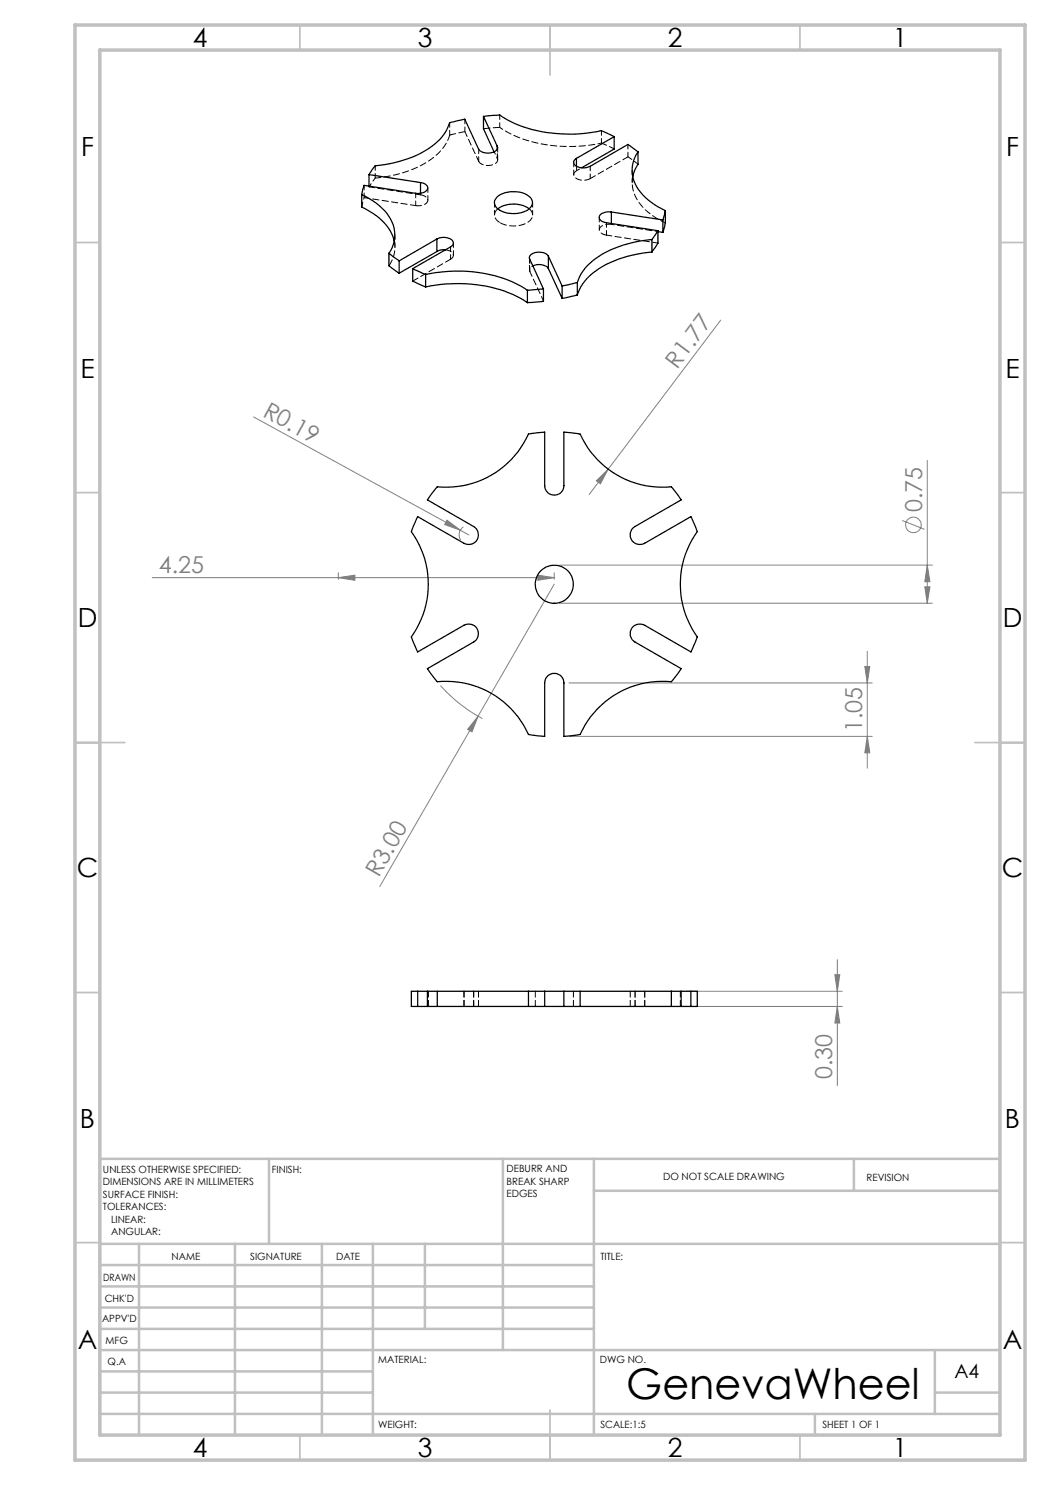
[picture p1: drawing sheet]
<svg xmlns="http://www.w3.org/2000/svg" width="210mm" height="297mm" viewBox="0 0 210 297" stroke-linecap="round" stroke-linejoin="round" font-family="sans-serif">
<g fill="none" stroke="#808080" stroke-width=".2">
<path d="M144.1 64l-22.5 29.8M50.7 83.4l41.4 22.6M119.3 96.2l2.3-2.4-1.5 3zM121.6 93.8l-3.8 5.1M185.5 92.1v28.5M30.4 115.5h80.4M67.7 115.5l3.3-.5v1.1zM67.7 114.5v1.3M89.4 104l2.7 2-3.2-1.1zM92.1 106l1.7 1M92.7 105.4a2 2 0 0 0-.6 2.6M107.6 115l3.2 .5-3.2 .6z"/>
<path d="M110.8 116.8l-15.2 26.5M110.8 114.5v1.3M111.9 113h74.6M180.4 104.1l4.5 1.8M185 117.4h1l-.5 3.2zM185.5 113l.5 3.3h-1zM88.1 137.1a30.5 30.5 0 0 0 8.4 6.6M111.9 120.6h74.6M113.8 136.6h60.6M173 133.3h1l-.5 3.3zM173.5 130.2v23.4M95.6 143.3l-1.2 3.1-.9-.5z"/>
<path d="M95.6 143.3l-19.6 34M113.8 147.3h60.6M173.5 147.3l.5 3.3h-1zM137.2 198.3h31.3M167 194.9h1l-.5 3.4zM167.5 191.9v25.2M84.6 201.3h83.9M167.5 201.3l.5 3.3h-1z"/>
<circle cx="182.7" cy="105" r="1.56"/>
</g>
<g fill="none" stroke="#c0c0c0" stroke-width=".35">
<path d="M60 5v5M110 5v10M160 5v5M15 48.5h5M200 48.5h5M15 98.5h5M200 98.5h5M15 148.5h10M195 148.5h10M15 198.5h5M200 198.5h5M15 248.5h5"/>
<path d="M200 248.5h5M60 287v5M110 282v10M160 287v5"/>
</g>
<g fill="none" stroke="#c0c0c0" stroke-width=".5">
<path d="M53.8 231.8v17M100.6 231.8v38.2M118.8 231.8v55.2M118.8 238.2h81.2M170.8 231.8v6.4M200 231.8h-180v55.2M20 248.8h180M20 257.3h98.8M20 253h98.8M27.8 248.8v38.2M47 248.8v38.2M64.4 248.8v38.2"/>
<path d="M74.6 248.8v38.2M85 248.8v17M20 265.8h98.8M20 261.5h98.8M20 278.5h54.6M20 274.3h54.6M20 270h180M187 278.5h13M187 270v12.8M20 282.8h180M163 282.8v4.2"/>
</g>
<path d="M15 5h190v287h-190zM20 10h180v277h-180z" fill="none" stroke="#c0c0c0" stroke-width=".7"/>
<g fill="#808080">
<path d="M89.4 104l2.7 2-3.2-1.1z"/>
<path d="M119.3 96.2l2.3-2.4-1.5 3z"/>
<path d="M95.6 143.3l-1.2 3.1-.9-.5z"/>
<path d="M67.7 115.5l3.3-.5v1.1zM107.6 115l3.2 .5-3.2 .6z"/>
<path d="M167 194.9h1l-.5 3.4zM167.5 201.3l.5 3.3h-1zM185.5 113l.5 3.3h-1zM185 117.4h1l-.5 3.2zM173 133.3h1l-.5 3.3zM173.5 147.3l.5 3.3h-1z"/>
</g>
<g fill="none" stroke="#000" stroke-width=".25">
<path d="M72.4 38.9a11.2 11.2 0 0 1 6.4 6.5 6.3 6.3 0 0 1-1 5.3M72.4 38.9v2.5a11.1 11.1 0 0 1 6.4 6.5v.3M73.8 34.9l10.3 1.6M73.8 34.9v2.3M84.1 36.5a1.22 1.22 0 0 1 1.4 1.3 2.21 2.21 0 0 1-2.4 .9l-10.3-1.6-.4 1.8M84.1 36.5v2.2M96.7 23.3l3.2-.3a24.9 24.9 0 0 0 15.4 3.8l4-.5a2.51 2.51 0 0 1 2.3 .4l1.2 .6M96.7 23.3l2.7 5.9M96.7 23.3v2.4l2.1 4.7M99.4 29.2a1.15 1.15 0 0 1-1.3 1.4 2.44 2.44 0 0 1-2.4-.8l-2.7-6-3.1 .7a10.5 10.5 0 0 1-5.8 6.2 25.4 25.4 0 0 1-9.1 2.5l-1.2 1.7M99.4 29.2v.6M99.5 39.3a5.6 5.6 0 0 1 6.6 .2 1.59 1.59 0 0 1-.6 2.5 5.6 5.6 0 0 1-6.3-.6 1.43 1.43 0 0 1 .3-2.1z"/>
<path d="M115.3 31.7v1.6M122.8 27.3l-7.5 4.4M122.8 27.3v2.5l-6.5 3.7M127.6 30.4l-2-1.5-7.6 4.4a2.67 2.67 0 0 1-3.2-.5v-.6l.5-.5M127.6 30.4a6.8 6.8 0 0 0 1.4 9.1l1.8 1.4 2.3 1.2M127.6 30.4v2.5l-.6 1.1-.5 1.3M77.8 50.7l2 1.5M77.8 50.7v2.5l2 1.4M79.8 52.2v2.4M82.5 53.7l2.6 1.2M82.5 53.7v2.5l2.6 1.2M85.1 54.9a27.9 27.9 0 0 1 19.7 2.7l.7 .5"/>
<path d="M85.1 57.4a28.6 28.6 0 0 1 19 2.3l1.4 .8M85.1 54.9v2.5M87.4 47.8a2.63 2.63 0 0 1 3.2 .5l.1 .4-.4 .5-7.8 4.5M87.4 47.8l-7.6 4.4M87.4 47.8v2.5M87.4 50.3l-7.6 4.3M89 50h-.8l-.8 .3M99.6 41.8a5.6 5.6 0 0 1 6.2 0M105.5 58.1v2.4M106.6 53.2a2.66 2.66 0 0 1 3.1 .5M108.7 57.8l-3.2 .3M108.7 57.8v2.5l-3.2 .2"/>
<path d="M109.7 51.3a2.55 2.55 0 0 0-3.8 0v.5l2.8 6M109.7 51.3l2.7 5.9M109.7 51.3v2.4M109.7 53.7l2.7 6M112.4 57.2v2.5M115.5 56.5l-3.1 .7M115.5 59l-3.1 .7M115.5 56.5v2.5M122.3 42.4a2.16 2.16 0 0 0-2.5 1 1.35 1.35 0 0 0 1.5 1.2l10.3 1.5M122.3 42.4l10.3 1.6M122.3 42.4v2.3M130.4 47.9a20.9 20.9 0 0 0-13 5.3l-1.2 1.6-.7 1.7"/>
<path d="M130.4 50.4a21.5 21.5 0 0 0-12.4 4.7l-1.8 2.2-.7 1.7M130.4 47.9v2.5M131.6 46.1l-1.2 1.8M131.6 46.1v2.5l-1.2 1.8M131.6 46.3l1 .2M132.6 44v2.5M133.1 42.1l-.5 1.9M133.1 42.1v2.5l-.5 1.9M87.5 97.4a18.1 18.1 0 0 0 18.2-10.6l3.2-.4v10.7a1.92 1.92 0 0 0 2 1.9 1.92 1.92 0 0 0 1.9-1.9v-10.7l3.2 .4a18.1 18.1 0 0 0 18.3 10.6l1.9 2.6-9.2 5.3a1.94 1.94 0 0 0-.7 2.6 1.94 1.94 0 0 0 2.6 .8l9.3-5.4 1.3 3a18.1 18.1 0 0 0 0 21.1l-1.3 3-9.3-5.3a1.94 1.94 0 0 0-2.6 .7 1.94 1.94 0 0 0 .7 2.6l9.2 5.3-1.9 2.6a18.1 18.1 0 0 0-18.3 10.6l-3.2 .4v-10.7a1.92 1.92 0 0 0-1.9-1.9 1.92 1.92 0 0 0-2 1.9v10.7l-3.2-.4a18.1 18.1 0 0 0-18.2-10.6l-2-2.6 9.2-5.3a1.94 1.94 0 0 0 .7-2.6 1.94 1.94 0 0 0-2.6-.7l-9.3 5.3-1.2-3a18.1 18.1 0 0 0 0-21.1l1.2-3 9.3 5.4a1.94 1.94 0 0 0 2.6-.8 1.94 1.94 0 0 0-.7-2.6l-9.2-5.3zM83.5 198.3h-1.2v3h1.2M83.5 198.3v3M83.5 198.3h2"/>
<path d="M85.5 198.3h2M85.5 198.3v3M87.5 198.3h18.2M87.5 198.3v3M105.7 198.3h3.2M105.7 198.3v3M108.9 198.3h3.9M108.9 198.3v3M112.8 198.3h3.2M112.8 198.3v3M116 198.3h18.3M116 198.3v3"/>
<path d="M134.3 198.3h1.9M134.3 198.3v3M136.2 198.3v3M136.2 198.3h2M138.2 198.3h1.3v3h-1.3M138.2 198.3v3M83.5 201.3h2M85.5 201.3h2M87.5 201.3h18.2M105.7 201.3h3.2M108.9 201.3h3.9M112.8 201.3h3.2"/>
<path d="M116 201.3h18.3M134.3 201.3h1.9M136.2 201.3h2"/>
<circle cx="110.9" cy="116.8" r="3.8"/>
</g>
<g fill="none" stroke="#000" stroke-width=".2" stroke-dasharray="1.3 .6" stroke-dashoffset=".1">
<path d="M84.1 39a1.24 1.24 0 0 1 1.4 1.3 2.25 2.25 0 0 1-2.4 .8M89.9 27a11 11 0 0 1-6.5 6.5 25.7 25.7 0 0 1-8.4 2.1M99.5 31.7a1.07 1.07 0 0 1-1.1 1.3 2.45 2.45 0 0 1-2.7-.7M118 35.7a2.61 2.61 0 0 1-3.2-.5v-.6l.5-.5M125.6 31.4l-7.6 4.3M90.1 51.8l-7.5 4.4M121.3 47a1.24 1.24 0 0 1-1.4-1.3 2.25 2.25 0 0 1 2.4-.8M92.8 198.2v3.1M94.7 198.2v3.1M107.1 198.2v3.1M126.1 198.2v3.1M127 198.2v3.1"/>
<path d="M128.9 198.2v3.1M136.1 198.2v3.1M85.7 201.3v-3.1M95.7 201.3v-3.1M114.7 201.3v-3.1"/>
</g>
<path d="M73.8 37.4l10.3 1.6M95.7 32.3l-2.7-6M122.9 29.8l-2.6-1.2M83.1 41.1l-10.3-1.6M131.6 48.6l-10.3-1.6M133.1 44.6a11.1 11.1 0 0 1-6.5-6.5l-.1-1.2 .1-1.6M108.7 60.2l-2.7-5.9" fill="none" stroke="#000" stroke-width=".2" stroke-dasharray="1.3 .6" stroke-dashoffset=".2"/>
<g fill="none" stroke="#000" stroke-width=".2" stroke-dasharray="1.3 .6" stroke-dashoffset=".3">
<path d="M72.8 37v2.5M75 33.1v2.5M83.1 38.6v2.5M89.9 24.5v2.5M93 23.8v2.5M95.7 29.8v2.5M99.5 32v-2.5M99.9 23v2.5M114.8 32.4v2.5M118 33.2v2.5M120.3 26.1v2.5M125.6 28.9v2.5"/>
<path d="M126.4 34.1v2.4M127.6 32.9l-2-1.5M79 49.4v-2.4M85.6 40v-2.4M90.1 49.4v2.4M90.7 51.1v-2.5M98.9 40.5v2.5M105.9 51.5v2.5M106 51.8v2.5M106.5 43v-2.5M119.9 43.5v2.4M121.3 44.5v2.5"/>
</g>
<path d="M98.8 30.3l.7 1.4M106 54.3v-.6l.6-.5M122.3 44.9l9.3 1.4" fill="none" stroke="#000" stroke-width=".2" stroke-dasharray="1.3 .6" stroke-dashoffset=".7"/>
<path d="M78.9 48.2a6.4 6.4 0 0 1-1.1 4.9M99.6 41.8a1.58 1.58 0 0 0-.7 1.5 1.58 1.58 0 0 0 1.1 1.3M100 44.6a5.4 5.4 0 0 0 6.2-.8 1.46 1.46 0 0 0-.3-2" fill="none" stroke="#000" stroke-width=".2" stroke-dasharray="1.3 .6" stroke-dashoffset="-.1"/>
<path d="M73.8 37.2v.2M84.1 38.6v.4M93 26.3l-3.1 .7M99.9 25.5l-3.2 .2M89.1 50a1.3 1.3 0 0 1 1.5 1.3l-.5 .5M122.3 44.7v.2" fill="none" stroke="#000" stroke-width=".2" stroke-dasharray="1.3 .6"/>
<path d="M72.8 39.5l-.4 1.9M99.5 29.8v1.9" fill="none" stroke="#000" stroke-width=".2" stroke-dasharray="1.3 .6" stroke-dashoffset="1"/>
<path d="M75 35.6l-1.2 1.8M115.3 33.2v.9" fill="none" stroke="#000" stroke-width=".2" stroke-dasharray="1.3 .6" stroke-dashoffset=".5"/>
<path d="M115.3 34.1l1.1-.6M120.3 28.6a27.9 27.9 0 0 1-19.7-2.7l-.7-.4" fill="none" stroke="#000" stroke-width=".2" stroke-dasharray="1.3 .6" stroke-dashoffset=".6"/>
<text font-size="8.5" x="125.3" y="279.7">GenevaWheel</text>
<g font-size="5.3">
<text x="38.5" y="9.5">4</text>
<text x="83.5" y="9.5">3</text>
<text x="133.6" y="9.5">2</text>
<text x="178.6" y="9.5">1</text>
<text x="16.2" y="31.3">F</text>
<text x="201.2" y="31.3">F</text>
<text x="16.1" y="75.5">E</text>
<text x="201.1" y="75.5">E</text>
<text x="15.5" y="125.5">D</text>
<text x="200.5" y="125.5">D</text>
<text x="15.4" y="175.5">C</text>
<text x="200.4" y="175.5">C</text>
<text x="16" y="225.5">B</text>
<text x="201" y="225.5">B</text>
<text x="15.5" y="269.8">A</text>
<text x="200.5" y="269.8">A</text>
<text x="38.5" y="291.5">4</text>
<text x="83.5" y="291.5">3</text>
<text x="133.6" y="291.5">2</text>
<text x="178.6" y="291.5">1</text>
</g>
<g font-size="4.7" fill="#808080">
<text x="135.4" y="73.9" transform="rotate(-53 135.4 73.9)">R1.77</text>
<text x="52.4" y="83.1" transform="rotate(29 52.4 83.1)">R0.19</text>
<text x="184.4" y="102.4" transform="rotate(-90 184.4 102.4)">0.75</text>
<text x="31.7" y="114.5">4.25</text>
<text x="172.5" y="146.5" transform="rotate(-90 172.5 146.5)">1.05</text>
<text x="75.7" y="175.7" transform="rotate(-60 75.7 175.7)">R3.00</text>
<text x="166.5" y="215.8" transform="rotate(-90 166.5 215.8)">0.30</text>
</g>
<text font-size="3.9" x="190.9" y="275.5">A4</text>
<g font-size="2">
<text x="20.6" y="234.6">UNLESS OTHERWISE SPECIFIED:</text>
<text x="20.6" y="237.1">DIMENSIONS ARE IN MILLIMETERS</text>
<text x="20.6" y="239.6">SURFACE FINISH:</text>
<text x="54.4" y="234.6">FINISH:</text>
<text x="101.3" y="234.5">DEBURR AND</text>
<text x="101.3" y="237">BREAK SHARP</text>
<text x="101.3" y="239.5">EDGES</text>
<text x="132.6" y="236">DO NOT SCALE DRAWING</text>
<text x="173.3" y="236.2">REVISION</text>
<text x="20.6" y="242.1">TOLERANCES:</text>
<text x="22.2" y="244.6">LINEAR:</text>
<text x="22.2" y="247.1">ANGULAR:</text>
<text x="34.3" y="252">NAME</text>
<text x="50" y="251.9">SIGNATURE</text>
<text x="67.2" y="251.9">DATE</text>
<text x="120.1" y="251.9">TITLE:</text>
<text x="20.6" y="256.1">DRAWN</text>
<text x="20.9" y="260.3">CHK'D</text>
<text x="20.4" y="264.4">APPV'D</text>
<text x="21.1" y="268.8">MFG</text>
<text x="21.5" y="273">Q.A</text>
<text x="75.6" y="272.5">MATERIAL:</text>
<text x="120" y="272.5">DWG NO.</text>
<text x="75.6" y="285.5">WEIGHT:</text>
<text x="120.1" y="285.6">SCALE:1:5</text>
<text x="164.5" y="285.6">SHEET 1 OF 1</text>
</g>
</svg>
